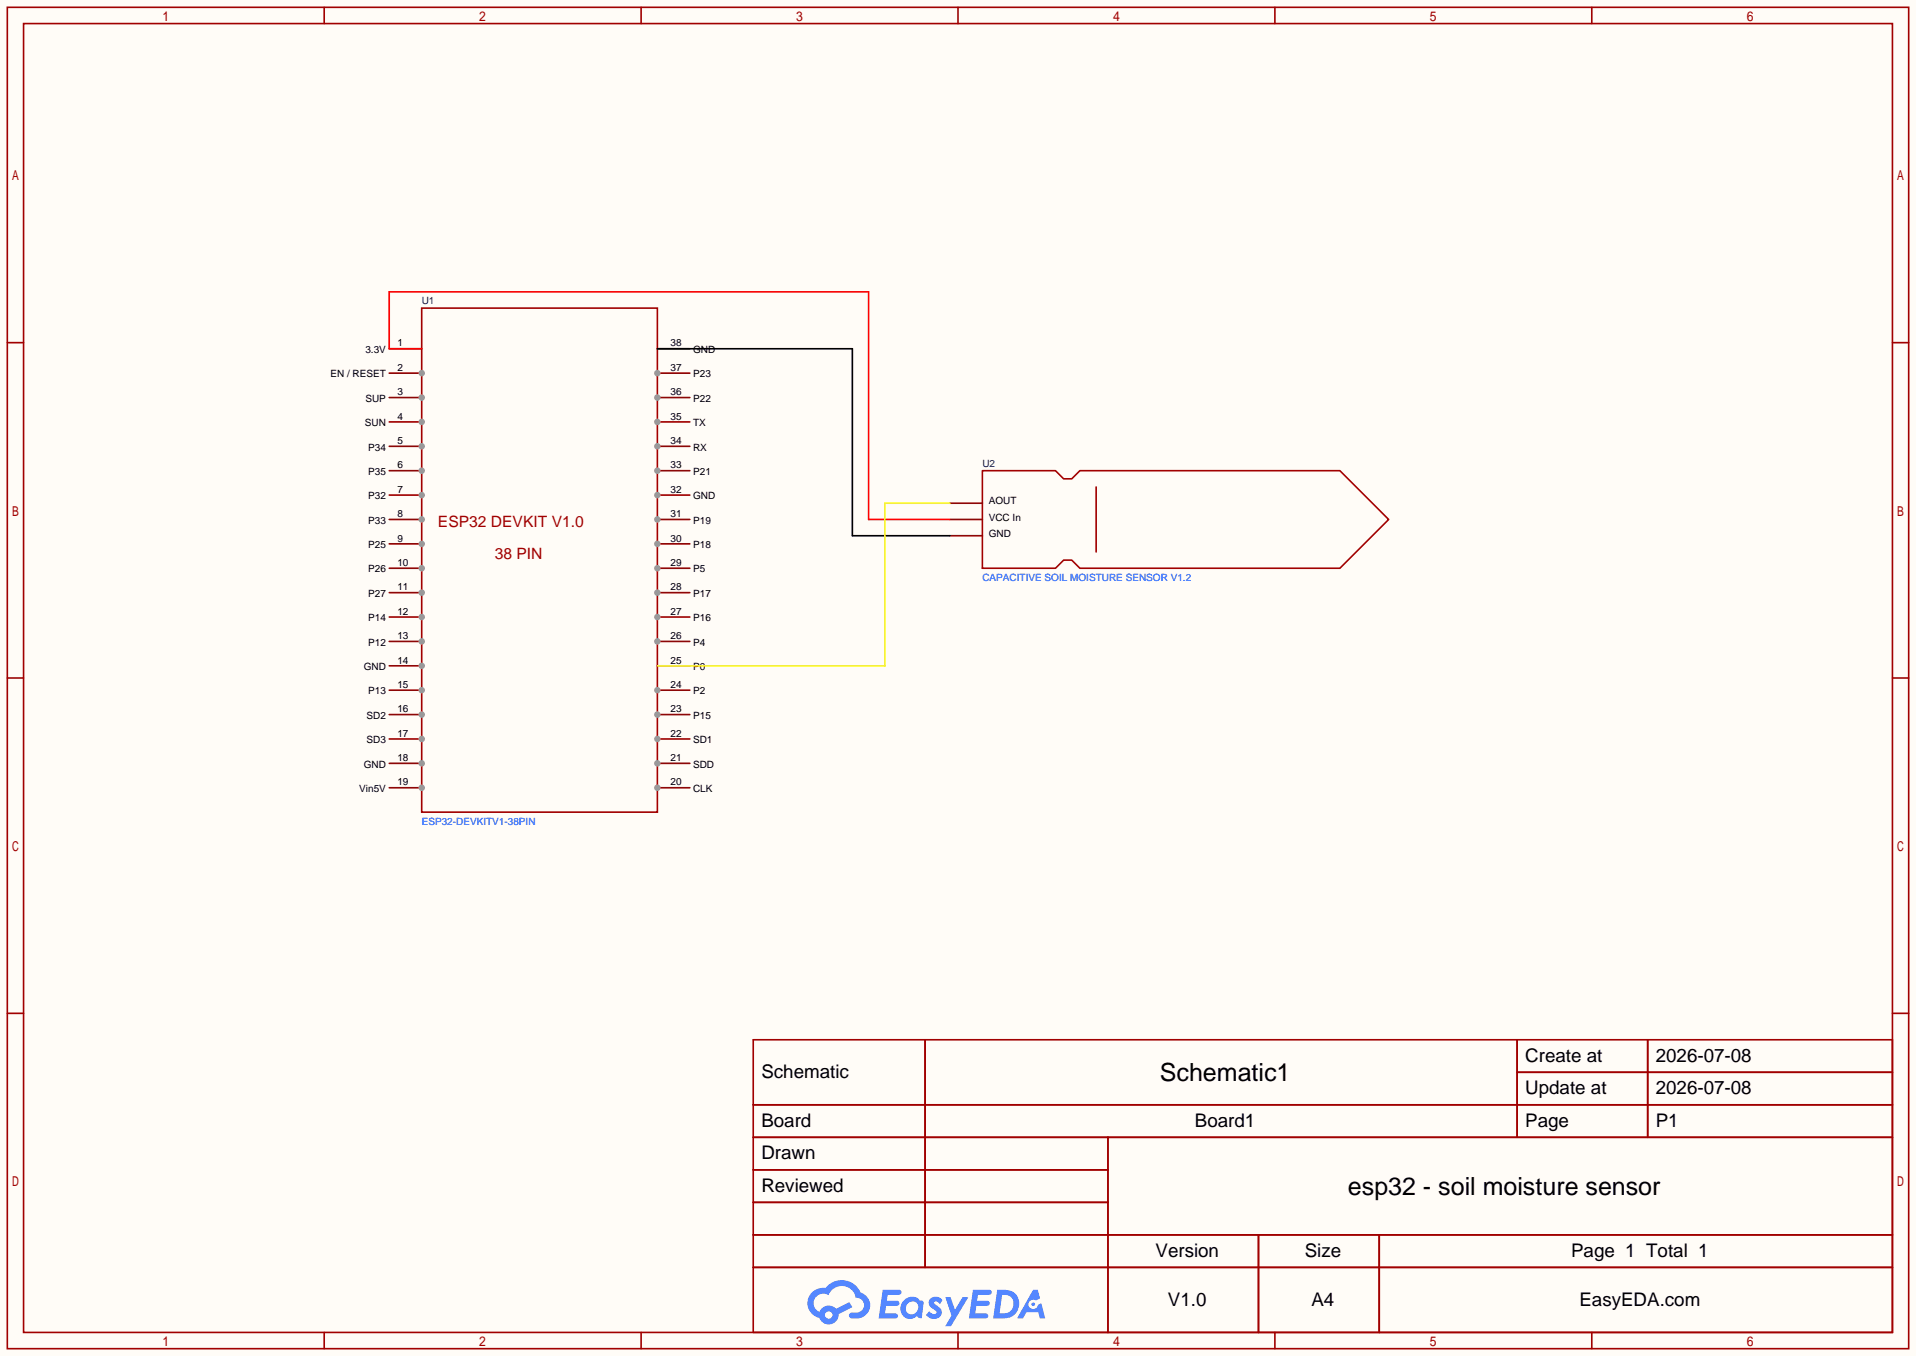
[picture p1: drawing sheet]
<svg xmlns="http://www.w3.org/2000/svg" width="299mm" height="212mm" viewBox="0 0 299 212" stroke-linecap="round" stroke-linejoin="round" font-family="sans-serif">
<path d="M0 0h299.5v211.8h-299.5z" fill="#fffcf7"/>
<g fill="none" stroke="#a10000" stroke-width=".25">
<path d="M1.1 1.1h297.2v209.6h-297.2zM3.7 3.7h292.1v204.5h-292.1zM50.7 1.1v2.6M100.2 1.1v2.6M149.7 1.1v2.6M199.3 1.1v2.6M248.8 1.1v2.6M1.1 53.5h2.6M295.8 53.5h2.5M1.1 105.9h2.6M295.8 105.9h2.5M1.1 158.3h2.6"/>
<path d="M295.8 158.3h2.5M117.7 162.4h178.1v45.8h-178.1zM117.7 172.6h178.1M117.7 177.7h178.1M144.6 162.4v35.6M173.2 177.7v30.5M237.1 162.4v15.3M237.1 167.5h58.7M257.5 162.4v15.3M117.7 182.8h55.5M117.7 192.9h178.1M117.7 187.8h55.5"/>
<path d="M117.7 198h178.1M196.7 192.9v15.3M215.6 192.9v15.3M50.7 208.2v2.5M100.2 208.2v2.5M149.7 208.2v2.5M199.3 208.2v2.5M248.8 208.2v2.5"/>
</g>
<g fill="#5487ff">
<path d="M145.5 202.8a1.3 1.3 0 0 1 1.8 .3l-.4 .6a.54 .54 0 0 0-.9-.2v.1a2.32 2.32 0 0 1 1.2 1.4 1.36 1.36 0 0 1-1.1 1.1 1.36 1.36 0 0 1-1.4-.7l.5-.6a.7 .7 0 0 0 1.2 .3l-.2-.3a1.6 1.6 0 0 1-1-1.6z"/>
<path d="M147.7 202.7h.9l.7 1.9 1.1-1.9h.9l-2.7 4.5h-.9l1-1.7z"/>
<path d="M138 201.5h1.6a1.31 1.31 0 0 1 1.2 .2 .4 .4 0 0 1-.3 .6h-1.8l-.1 .9h1.6a.4 .4 0 0 1 .4 .4 .4 .4 0 0 1-.4 .4h-1.7l-.2 1.2h.8a1.23 1.23 0 0 1 1.2 .2 .39 .39 0 0 1-.3 .6h-2.7z"/>
<path d="M152.1 201.5h1.6a1.32 1.32 0 0 1 1.3 .2 .39 .39 0 0 1-.4 .6h-1.7l-.2 .9h1.7a.4 .4 0 0 1 .3 .4 .4 .4 0 0 1-.4 .4h-1.7l-.2 1.2h.8a1.23 1.23 0 0 1 1.2 .2 .39 .39 0 0 1-.3 .6h-2.7z"/>
<path d="M161.5 201.5h.7l.4 1.3-.7 .4a.75 .75 0 0 0-1.1 .3 .75 .75 0 0 0 .5 1 .75 .75 0 0 0 .9-.6l.6-.3 .6 2.4h-.9l-.2-1h-1.9l-.5 1h-.9z"/>
<path d="M155.9 201.5l-.7 4.5h1.5a2.27 2.27 0 0 0 2.5-1.7 2.27 2.27 0 0 0-1.3-2.7zM156.6 202.3a1.5 1.5 0 0 1 1.8 1.5 1.5 1.5 0 0 1-1.9 1.4h-.3z"/>
<path d="M141.3 203.1a1.62 1.62 0 0 0-.4 2.1 1.62 1.62 0 0 0 2 .7l.4-.3 .3 .3 .5 .1 .3-2.5-.2-.3h-.2a.57 .57 0 0 1-.6-.4 1.73 1.73 0 0 0-2.1 .3zM141.9 203.6a.96 .96 0 0 1 1.5 0 .96 .96 0 0 1-.3 1.5 .95 .95 0 0 1-1.4-.1 .95 .95 0 0 1 .2-1.4z"/>
<path d="M126.9 201.9a2.37 2.37 0 0 0 1.2 4 1.54 1.54 0 0 0 1.7 1 1.54 1.54 0 0 0 1.3-1.6l2.1-1.1-.5-.8-2 1.1a1.57 1.57 0 0 0-2.6 .4 1.5 1.5 0 0 1-.8-2.1 1.5 1.5 0 0 1 2.2-.5 2.23 2.23 0 0 1 2.3-1.4 2.23 2.23 0 0 1 2 1.8 1.16 1.16 0 0 1 1.2 1.1 1.16 1.16 0 0 1-1 1.3h-.7a.47 .47 0 0 0-.6 .3 .47 .47 0 0 0 .4 .6 2.23 2.23 0 0 0 2.3-.7 2.23 2.23 0 0 0 .4-2.3 2.16 2.16 0 0 0-1.3-1.1 3.2 3.2 0 0 0-5.4-.7h-.4a2.55 2.55 0 0 0-1.8 .7zM129 205.4a.58 .58 0 0 1 1.1 0 .58 .58 0 0 1-1.1 0z"/>
<circle cx="161.5" cy="203.8" r=".28"/>
</g>
<path d="M65.9 48.1h36.8v78.8h-36.8z" fill="none" stroke="#a10000" stroke-width=".25"/>
<path d="M60.8 54.5h5.1M60.8 58.3h5.1" fill="none" stroke="#870000" stroke-width=".25"/>
<circle cx="65.9" cy="58.3" r=".51" fill="#999"/>
<path d="M60.8 62.1h5.1" fill="none" stroke="#870000" stroke-width=".25"/>
<circle cx="65.9" cy="62.1" r=".51" fill="#999"/>
<path d="M60.8 65.9h5.1" fill="none" stroke="#870000" stroke-width=".25"/>
<circle cx="65.9" cy="65.9" r=".51" fill="#999"/>
<path d="M60.8 69.7h5.1" fill="none" stroke="#870000" stroke-width=".25"/>
<circle cx="65.9" cy="69.7" r=".51" fill="#999"/>
<path d="M60.8 73.5h5.1" fill="none" stroke="#870000" stroke-width=".25"/>
<circle cx="65.9" cy="73.5" r=".51" fill="#999"/>
<path d="M60.8 77.3h5.1" fill="none" stroke="#870000" stroke-width=".25"/>
<circle cx="65.9" cy="77.3" r=".51" fill="#999"/>
<path d="M60.8 81.2h5.1" fill="none" stroke="#870000" stroke-width=".25"/>
<circle cx="65.9" cy="81.2" r=".51" fill="#999"/>
<path d="M60.8 85h5.1" fill="none" stroke="#870000" stroke-width=".25"/>
<circle cx="65.9" cy="85" r=".51" fill="#999"/>
<path d="M60.8 88.8h5.1" fill="none" stroke="#870000" stroke-width=".25"/>
<circle cx="65.9" cy="88.8" r=".51" fill="#999"/>
<path d="M60.8 92.6h5.1" fill="none" stroke="#870000" stroke-width=".25"/>
<circle cx="65.9" cy="92.6" r=".51" fill="#999"/>
<path d="M60.8 96.4h5.1" fill="none" stroke="#870000" stroke-width=".25"/>
<circle cx="65.9" cy="96.4" r=".51" fill="#999"/>
<path d="M60.8 100.2h5.1" fill="none" stroke="#870000" stroke-width=".25"/>
<circle cx="65.9" cy="100.2" r=".51" fill="#999"/>
<path d="M60.8 104h5.1" fill="none" stroke="#870000" stroke-width=".25"/>
<circle cx="65.9" cy="104" r=".51" fill="#999"/>
<path d="M60.8 107.8h5.1" fill="none" stroke="#870000" stroke-width=".25"/>
<circle cx="65.9" cy="107.8" r=".51" fill="#999"/>
<path d="M60.8 111.6h5.1" fill="none" stroke="#870000" stroke-width=".25"/>
<circle cx="65.9" cy="111.6" r=".51" fill="#999"/>
<path d="M60.8 115.4h5.1" fill="none" stroke="#870000" stroke-width=".25"/>
<circle cx="65.9" cy="115.4" r=".51" fill="#999"/>
<path d="M60.8 119.3h5.1" fill="none" stroke="#870000" stroke-width=".25"/>
<circle cx="65.9" cy="119.3" r=".51" fill="#999"/>
<path d="M60.8 123.1h5.1" fill="none" stroke="#870000" stroke-width=".25"/>
<circle cx="65.9" cy="123.1" r=".51" fill="#999"/>
<path d="M102.7 123.1h5.1" fill="none" stroke="#870000" stroke-width=".25"/>
<circle cx="102.7" cy="123.1" r=".51" fill="#999"/>
<path d="M102.7 119.3h5.1" fill="none" stroke="#870000" stroke-width=".25"/>
<circle cx="102.7" cy="119.3" r=".51" fill="#999"/>
<path d="M102.7 115.4h5.1" fill="none" stroke="#870000" stroke-width=".25"/>
<circle cx="102.7" cy="115.4" r=".51" fill="#999"/>
<path d="M102.7 111.6h5.1" fill="none" stroke="#870000" stroke-width=".25"/>
<circle cx="102.7" cy="111.6" r=".51" fill="#999"/>
<path d="M102.7 107.8h5.1" fill="none" stroke="#870000" stroke-width=".25"/>
<circle cx="102.7" cy="107.8" r=".51" fill="#999"/>
<path d="M102.7 104h5.1M102.7 100.2h5.1" fill="none" stroke="#870000" stroke-width=".25"/>
<circle cx="102.7" cy="100.2" r=".51" fill="#999"/>
<path d="M102.7 96.4h5.1" fill="none" stroke="#870000" stroke-width=".25"/>
<circle cx="102.7" cy="96.4" r=".51" fill="#999"/>
<path d="M102.7 92.6h5.1" fill="none" stroke="#870000" stroke-width=".25"/>
<circle cx="102.7" cy="92.6" r=".51" fill="#999"/>
<path d="M102.7 88.8h5.1" fill="none" stroke="#870000" stroke-width=".25"/>
<circle cx="102.7" cy="88.8" r=".51" fill="#999"/>
<path d="M102.7 85h5.1" fill="none" stroke="#870000" stroke-width=".25"/>
<circle cx="102.7" cy="85" r=".51" fill="#999"/>
<path d="M102.7 81.2h5.1" fill="none" stroke="#870000" stroke-width=".25"/>
<circle cx="102.7" cy="81.2" r=".51" fill="#999"/>
<path d="M102.7 77.3h5.1" fill="none" stroke="#870000" stroke-width=".25"/>
<circle cx="102.7" cy="77.3" r=".51" fill="#999"/>
<path d="M102.7 73.5h5.1" fill="none" stroke="#870000" stroke-width=".25"/>
<circle cx="102.7" cy="73.5" r=".51" fill="#999"/>
<path d="M102.7 69.7h5.1" fill="none" stroke="#870000" stroke-width=".25"/>
<circle cx="102.7" cy="69.7" r=".51" fill="#999"/>
<path d="M102.7 65.9h5.1" fill="none" stroke="#870000" stroke-width=".25"/>
<circle cx="102.7" cy="65.9" r=".51" fill="#999"/>
<path d="M102.7 62.1h5.1" fill="none" stroke="#870000" stroke-width=".25"/>
<circle cx="102.7" cy="62.1" r=".51" fill="#999"/>
<path d="M102.7 58.3h5.1" fill="none" stroke="#870000" stroke-width=".25"/>
<circle cx="102.7" cy="58.3" r=".51" fill="#999"/>
<path d="M102.7 54.5h5.1M148.5 78.6h5M148.5 83.7h5M148.5 81.2h5" fill="none" stroke="#870000" stroke-width=".25"/>
<path d="M153.5 73.5h11.5l1.2 1.3h1.3l1.3-1.3h40.6l7.6 7.7-7.6 7.6h-40.6l-1.3-1.3h-1.3l-1.2 1.3h-11.5zM171.3 76.1v10.1" fill="none" stroke="#a10000" stroke-width=".25"/>
<path d="M102.7 54.5h30.5v29.2h15.3" fill="none" stroke="#000" stroke-width=".25"/>
<path d="M65.9 54.5h-5.1v-8.9h75v35.6h12.7" fill="none" stroke="#f00" stroke-width=".25"/>
<path d="M148.5 78.6h-10.2v25.4h-35.6" fill="none" stroke="#ff0" stroke-width=".25"/>
<g font-size="3.9">
<text x="181.3" y="168.9">Schematic1</text>
<text x="210.7" y="186.7">esp32 - soil moisture sensor</text>
</g>
<g font-size="2.9">
<text x="238.4" y="165.9">Create at</text>
<text x="258.8" y="165.9">2026-07-08</text>
<text x="119" y="168.4">Schematic</text>
<text x="238.4" y="170.9">Update at</text>
<text x="258.8" y="170.9">2026-07-08</text>
<text x="119" y="176">Board</text>
<text x="186.8" y="176">Board1</text>
<text x="238.4" y="176">Page</text>
<text x="258.8" y="176">P1</text>
<text x="119" y="181.1">Drawn</text>
<text x="119" y="186.2">Reviewed</text>
<text x="180.6" y="196.3">Version</text>
<text x="203.9" y="196.3">Size</text>
<text x="245.6" y="196.3">Page 1 Total 1</text>
<text x="182.6" y="204">V1.0</text>
<text x="205" y="204">A4</text>
<text x="246.9" y="204">EasyEDA.com</text>
</g>
<g font-size="2.4" fill="#a00000">
<text x="68.5" y="82.3">ESP32 DEVKIT V1.0</text>
<text x="77.3" y="87.4">38 PIN</text>
</g>
<g font-size="1.6" fill="#000080">
<text x="65.9" y="47.5">U1</text>
<text x="153.5" y="72.9">U2</text>
</g>
<g font-size="1.6">
<text x="51.6" y="59">EN / RESET</text>
<text x="57.1" y="55.1">3.3V</text>
<text x="62.1" y="54.1">1</text>
<text x="62.1" y="57.9">2</text>
<text x="104.8" y="57.9">37</text>
<text x="104.8" y="54.1">38</text>
<text x="108.3" y="59">P23</text>
<text x="108.3" y="55.1">GND</text>
<text x="57.1" y="62.8">SUP</text>
<text x="62.1" y="61.8">3</text>
<text x="62.1" y="65.6">4</text>
<text x="104.8" y="65.6">35</text>
<text x="104.8" y="61.8">36</text>
<text x="108.3" y="62.8">P22</text>
<text x="57" y="66.6">SUN</text>
<text x="57.5" y="70.4">P34</text>
<text x="62.1" y="69.4">5</text>
<text x="104.8" y="69.4">34</text>
<text x="108.3" y="70.4">RX</text>
<text x="108.3" y="66.6">TX</text>
<text x="57.5" y="74.2">P35</text>
<text x="62.1" y="73.2">6</text>
<text x="62.1" y="77">7</text>
<text x="104.8" y="77">32</text>
<text x="104.8" y="73.2">33</text>
<text x="108.3" y="74.2">P21</text>
<text x="57.5" y="78">P32</text>
<text x="57.5" y="81.8">P33</text>
<text x="62.1" y="80.8">8</text>
<text x="104.8" y="80.8">31</text>
<text x="108.3" y="81.8">P19</text>
<text x="108.3" y="78">GND</text>
<text x="154.5" y="83.9">GND</text>
<text x="154.5" y="81.3">VCC In</text>
<text x="154.5" y="78.8">AOUT</text>
<text x="57.5" y="85.6">P25</text>
<text x="57.5" y="89.4">P26</text>
<text x="62.1" y="84.6">9</text>
<text x="62.1" y="88.4">10</text>
<text x="104.8" y="88.4">29</text>
<text x="104.8" y="84.6">30</text>
<text x="108.3" y="89.4">P5</text>
<text x="108.3" y="85.6">P18</text>
<text x="57.5" y="93.2">P27</text>
<text x="62.1" y="92.2">11</text>
<text x="104.8" y="92.2">28</text>
<text x="108.3" y="93.2">P17</text>
<text x="57.5" y="97.1">P14</text>
<text x="57.5" y="100.9">P12</text>
<text x="62.1" y="96">12</text>
<text x="62.1" y="99.9">13</text>
<text x="104.8" y="99.9">26</text>
<text x="104.8" y="96">27</text>
<text x="108.3" y="100.9">P4</text>
<text x="108.3" y="97.1">P16</text>
<text x="56.9" y="104.7">GND</text>
<text x="62.1" y="103.7">14</text>
<text x="62.1" y="107.5">15</text>
<text x="104.8" y="107.5">24</text>
<text x="104.8" y="103.7">25</text>
<text x="108.3" y="104.7">P0</text>
<text x="57.3" y="112.3">SD2</text>
<text x="57.5" y="108.5">P13</text>
<text x="62.1" y="111.3">16</text>
<text x="104.8" y="111.3">23</text>
<text x="108.3" y="112.3">P15</text>
<text x="108.3" y="108.5">P2</text>
<text x="56.9" y="119.9">GND</text>
<text x="57.3" y="116.1">SD3</text>
<text x="62.1" y="115.1">17</text>
<text x="62.1" y="118.9">18</text>
<text x="104.8" y="118.9">21</text>
<text x="104.8" y="115.1">22</text>
<text x="108.3" y="119.9">SDD</text>
<text x="108.3" y="116.1">SD1</text>
<text x="56.2" y="123.7">Vin5V</text>
<text x="62.1" y="122.7">19</text>
<text x="104.8" y="122.7">20</text>
<text x="108.3" y="123.7">CLK</text>
</g>
<g font-size="1.6" fill="#00f">
<text x="153.5" y="90.7">CAPACITIVE SOIL MOISTURE SENSOR V1.2</text>
<text x="65.9" y="128.8">ESP32-DEVKITV1-38PIN</text>
</g>
</svg>
